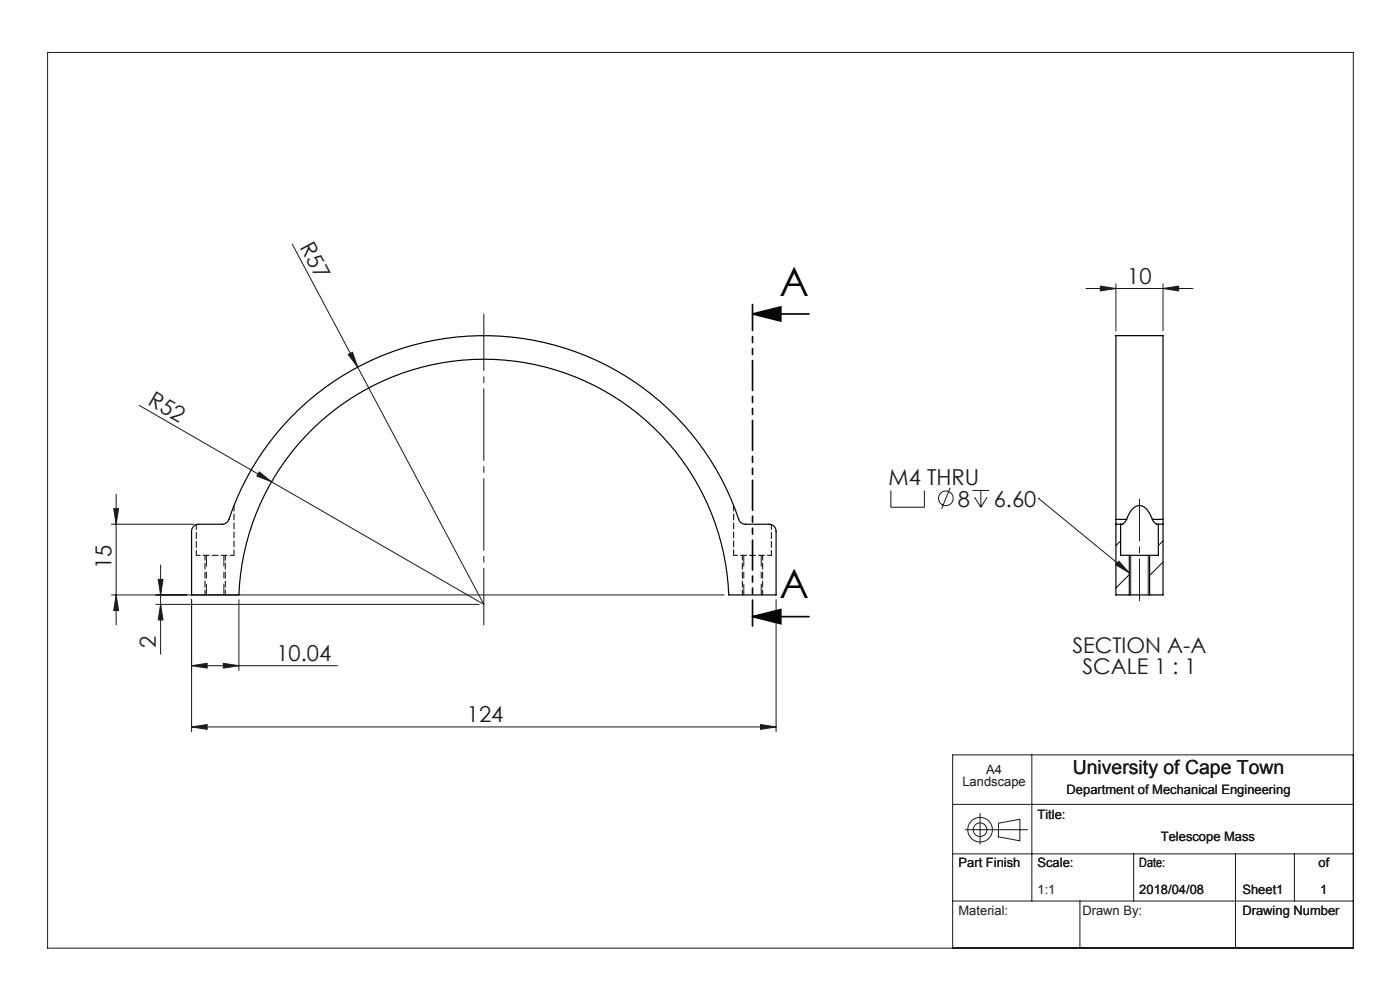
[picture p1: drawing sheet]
<svg xmlns="http://www.w3.org/2000/svg" width="297mm" height="210mm" viewBox="0 0 297 210" stroke-linecap="round" stroke-linejoin="round" font-family="sans-serif">
<g fill="none" stroke="#191924" stroke-width=".21">
<path d="M10.1 11.1h277v190h-277zM62 51.8l13.9 26.1M73.9 75.2l.9-.5 1.1 3.2zM75.9 77.9l26.7 50.3-73.1-42.2M230.4 61.2h22.7M233.4 60.7l3.3 .5-3.3 .5zM236.7 60.2v10M246.7 61.2l3.3-.5v1zM246.7 60.2v10M23.6 111.2h17.5M24.1 107.9h1l-.5 3.3zM24.6 104.8v27.7"/>
<path d="M34.1 119.8v19M55 100.1l2.6 2.1-3.1-1.2zM189 104v3.6h7.1v-3.6M201.5 103.5l-1.7 4.4M206.3 104h3.6M206.7 105.5l1.4 2.1M208.1 104v3.6M209.4 105.5l-1.3 2.1M220.3 105.7h.1M220.3 105.7l19.3 15.8M237.3 119l2.3 2.5-2.9-1.7zM239.9 117.8v8.4"/>
<path d="M243.6 117.8v8.4M23.6 126.2h130M24.6 126.2l.5 3.3h-1zM33.1 128.2h68.5M33.6 122.9h1l-.5 3.3zM34.1 128.2l.5 3.3h-1zM40.6 127.2v28M50.7 127.2v15M164.6 127.2v28M40.6 154.2l3.3-.5v1zM40.6 141.2l3.3-.5v1zM40.6 154.2h124"/>
<path d="M40.6 141.2h31M47.4 140.7l3.3 .5-3.3 .5zM161.3 153.7l3.3 .5-3.3 .5zM202.1 170.6h85M204.8 176h13.2M207.9 172.5v6.6M211.8 177.5l4.5 .8M211.8 177.5v-2.9l4.6-.8v4.6M218.9 160.1v31M287.1 160.1h-85v41M202.1 191.1h85M202.1 181.1h85"/>
<path d="M229.1 191.1v10M240.5 181.1v10M262.1 181.1v20M274.6 181.1v10"/>
<circle cx="200.7" cy="105.7" r="1.56"/>
<circle cx="207.9" cy="176" r="1.45"/>
<circle cx="207.9" cy="176" r="2.61"/>
</g>
<path d="M159.6 66.6h12M159.6 66.6l6-1.5v3zM159.6 130.8h12M159.6 130.8l6-1.5v3z" fill="none" stroke="#000" stroke-width=".35"/>
<path d="M159.6 64.6v68.2" fill="none" stroke="#000" stroke-width=".35" stroke-dasharray="6.3 1.3 1.3 1.3 1.3 1.3" stroke-dashoffset=".8"/>
<path d="M241.7 127.4v-21.5" fill="none" stroke="#191924" stroke-width=".21" stroke-dasharray="15.2 1.3 1.3 1.3" stroke-dashoffset="6.4"/>
<path d="M102.6 132.6v-66" fill="none" stroke="#191924" stroke-width=".21" stroke-dasharray="15.2 1.3 1.3 1.3" stroke-dashoffset="3.2"/>
<path d="M43.8 117.8v8.4M47.5 117.8v8.4M157.8 117.8v8.4M161.5 117.8v8.4" fill="none" stroke="#191924" stroke-width=".21" stroke-dasharray="15.2 1.3 1.3 1.3" stroke-dashoffset="12.9"/>
<path d="M159.6 66.6l6-1.5v3zM159.6 130.8l6-1.5v3z" fill="#000"/>
<g fill="#191924">
<path d="M237.3 119l2.3 2.5-2.9-1.7z"/>
<path d="M73.9 75.2l.9-.5 1.1 3.2z"/>
<path d="M55 100.1l2.6 2.1-3.1-1.2z"/>
<path d="M246.7 61.2l3.3-.5v1zM233.4 60.7l3.3 .5-3.3 .5z"/>
<path d="M40.6 154.2l3.3-.5v1zM161.3 153.7l3.3 .5-3.3 .5zM40.6 141.2l3.3-.5v1zM47.4 140.7l3.3 .5-3.3 .5z"/>
<path d="M24.1 107.9h1l-.5 3.3zM24.6 126.2l.5 3.3h-1zM33.6 122.9h1l-.5 3.3zM34.1 128.2l.5 3.3h-1z"/>
</g>
<g fill="none" stroke="#000" stroke-width=".25">
<path d="M61.8 88.4a57.1 57.1 0 0 1 95.1 22.2l.6 .4 .4 .2h5.2a1.5 1.5 0 0 1 1.5 1.5v13.5h-10a52 52 0 0 0-52-50 52 52 0 0 0-51.9 50h-10.1v-13.5a1.5 1.5 0 0 1 1.5-1.5h5a1.5 1.5 0 0 0 1.5-1 57 57 0 0 1 13.2-21.8zM236.7 110.2v1M236.7 110.2v-39h10v39M236.7 111.2h1M236.7 111.2v15h2.9M236.7 110.2h2.3M237.7 111.2v6.6h1.9M239 110.2a1.09 1.09 0 0 1-1.2 1h-.1M239 110.2a3.9 3.9 0 0 1 2.6-3 2.59 2.59 0 0 1 2.4 1.8l.5 1.2M239.6 117.8h4.3M239.6 117.8v8.4M243.9 117.8v8.4"/>
<path d="M244.5 110.2a1.2 1.2 0 0 0 1.1 1h.1M244.5 110.2h2.2M245.7 111.2h1M245.7 111.2v6.6h-1.8M246.7 110.2v1M246.7 111.2v15h-2.8M239.6 126.2h4.3"/>
</g>
<path d="M41.6 117.8h8M155.6 117.8h8" fill="none" stroke="#000" stroke-width=".21" stroke-dasharray="1.3 .6" stroke-dashoffset=".4"/>
<path d="M49.6 117.8v-10.6M155.6 107.2v10.6" fill="none" stroke="#000" stroke-width=".21" stroke-dasharray="1.3 .6" stroke-dashoffset=".1"/>
<path d="M41.6 111.3v6.5M43.5 117.8v8.4M157.5 117.8v8.4M163.6 117.8v-6.5M47.8 126.2v-8.4M161.8 126.2v-8.4" fill="none" stroke="#000" stroke-width=".21" stroke-dasharray="1.3 .6" stroke-dashoffset=".2"/>
<path d="M236.8 111.2l-.1 .1M237.7 114.7l-1 1M246.7 114.7l-1 1M246.7 119.2l-2.8 2.9M239.6 121.9l-2.9 2.8" fill="none" stroke="#000" stroke-width=".21"/>
<g font-size="8.5">
<text x="165.4" y="62.7">A</text>
<text x="165.4" y="126.9">A</text>
</g>
<g font-size="4.7" fill="#191924">
<text x="63.5" y="52.5" transform="rotate(62 63.5 52.5)">R57</text>
<text x="239.1" y="60.2">10</text>
<text x="31.2" y="85.8" transform="rotate(30 31.2 85.8)">R52</text>
<text x="188.5" y="102.9">M4 THRU</text>
<text x="203.2" y="107.5">8</text>
<text x="210.8" y="107.5">6.60</text>
<text x="23.6" y="120.8" transform="rotate(-90 23.6 120.8)">15</text>
<text x="33.1" y="137.5" transform="rotate(-90 33.1 137.5)">2</text>
<text x="58.6" y="140.2">10.04</text>
<text x="99.1" y="153.2">124</text>
</g>
<g font-size="4.6" fill="#191924">
<text x="227.5" y="138.5">SECTION A-A</text>
<text x="229.7" y="143.1">SCALE 1 : 1</text>
</g>
<text font-size="4.1" fill="#191924" x="227.6" y="164.3">University of Cape Town</text>
<g font-size="2.7" fill="#191924">
<text x="204.2" y="166.8">Landscape</text>
<text x="209.2" y="164.2">A4</text>
<text x="220.1" y="173.7">Title:</text>
<text x="226.3" y="168.5">Department of Mechanical Engineering</text>
<text x="246.3" y="178.4">Telescope Mass</text>
<text x="203.3" y="184">Part Finish</text>
<text x="220.1" y="184">Scale:</text>
<text x="241.7" y="184">Date:</text>
<text x="279.7" y="184">of</text>
<text x="220.1" y="189.6">1:1</text>
<text x="241.7" y="189.6">2018/04/08</text>
<text x="263.6" y="189.6">Sheet1</text>
<text x="280.1" y="189.6">1</text>
<text x="203.3" y="194.1">Material:</text>
<text x="229.6" y="194.1">Drawn By:</text>
<text x="263.6" y="194.1">Drawing Number</text>
</g>
</svg>
